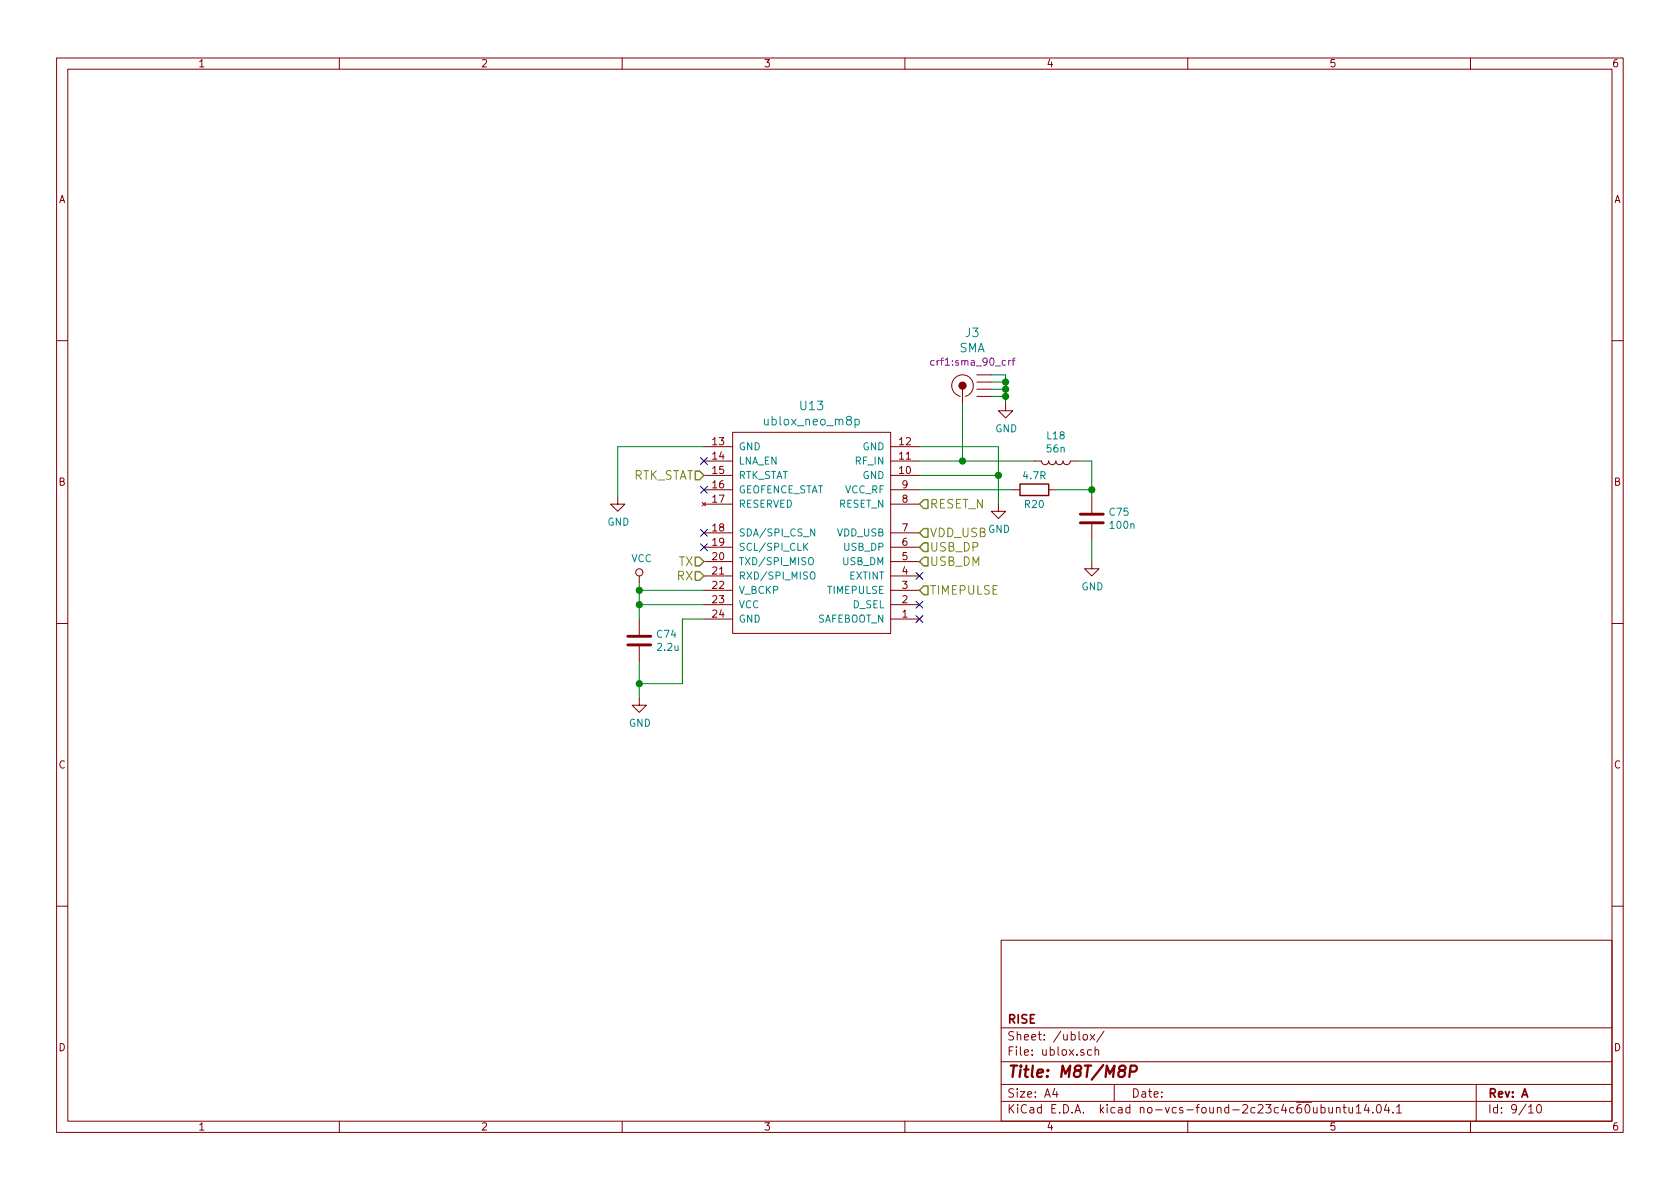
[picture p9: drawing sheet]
<svg xmlns="http://www.w3.org/2000/svg" width="297mm" height="210mm" viewBox="0 0 297 210" stroke-linecap="round" stroke-linejoin="round" font-family="sans-serif">
<g fill="none" stroke="#840000" stroke-width=".18">
<path d="M10 10.3h277v189.9h-277zM12 12.2h273v186.1h-273zM60 10.3v1.9M110 10.3v1.9M160 10.3v1.9M210 10.3v1.9M260 10.3v1.9M10 60.2h2M124.5 79h5M129.5 76.4h28v35.6h-28zM157.5 79h5.1M169.8 70.1a1.94 1.94 0 0 1-1.2-2.9 1.94 1.94 0 0 1 3.2-.2 1.94 1.94 0 0 1-1 3l-.1 .1"/>
<path d="M170.2 68.8v2.6M172.7 70.1h2.6M172.7 68.8h2.6M172.7 67.6h2.6M172.7 66.3h2.6M177.8 71.4v1.2h1.3l-1.3 1.3-1.3-1.3h1.3M285 60.2h2M109.2 87.9v1.2h1.3l-1.3 1.3-1.3-1.3h1.3M124.2 88.8l.6 .7M124.5 99.3h5M124.5 96.8h5M124.5 94.2h5"/>
<path d="M124.5 89.1h5M124.5 86.6h5M124.5 84.1h5M124.5 81.5h5M124.8 88.8l-.6 .7M157.5 99.3h5.1M157.5 96.8h5.1M157.5 94.2h5.1M157.5 89.1h5.1M157.5 86.6h5.1M157.5 84.1h5.1M157.5 81.5h5.1"/>
<path d="M176.5 89.1v1.3h1.3l-1.3 1.3-1.2-1.3h1.2M179.1 86.6h1.2M182.9 81.5h1.2a.63 .63 0 0 0 .7 .7 .63 .63 0 0 0 .6-.7 .63 .63 0 0 0 .7 .7 .63 .63 0 0 0 .6-.7 .63 .63 0 0 0 .6 .7 .63 .63 0 0 0 .7-.7 .63 .63 0 0 0 .6 .7 .63 .63 0 0 0 .6-.7h1.3M185.4 86.6h1.3M193 99.3v1.3h1.3l-1.3 1.2-1.2-1.2h1.2M193 87.9v2.8M193 92.7v2.8M10 110.3h2M113 101.8v1.3M113 109.5v2.8M113 114.3v2.8M124.5 109.5h5"/>
<path d="M124.5 106.9h5M124.5 104.4h5M124.5 101.8h5M157.5 109.5h5.1M157.5 106.9h5.1M157.5 104.4h5.1M157.5 101.8h5.1M285 110.3h2M113 123.4v1.3h1.3l-1.3 1.3-1.2-1.3h1.2M10 160.2h2M177 166.3h108v32h-108zM285 160.2h2"/>
<path d="M60 198.3v1.9M110 198.3v1.9M160 198.3v1.9M177 194.8h108M177 191.8h108M177 187.8h108M177 181.8h108M186.5 192.5l-.4 1h1M186.8 193v1M191.6 183.1l.2-.2 .4 .2v.7l-.2 .1-.4-.1zM192.8 182.9l.7 1M193 185.7l-.4-.1-.3 .3v.6l.3 .1 .4-.1"/>
<path d="M193.5 182.9l-.7 1M193.6 185.7l.2-.1 .4 .1 .1 .9M193.6 185.1v1.5M195.2 182.3l-1.3 2M197 191.8v3M210 198.3v1.9M233.6 195.9l.4-.1 .3 .3-.1 .6-.2 .1-.4-.1M233.6 195.3v1.5M234.9 195.8l.1 .9 .4 .1 .2-.1M235.6 195.8v1M236.3 196l.2-.2 .4 .1v.9M236.3 195.8v1"/>
<path d="M237.4 195.8h.6M237.6 195.3v1.3l.4 .2M238.5 195.8v.8a.37 .37 0 0 0 .6 .1M239.1 195.8v1M239.8 195.8l.4-.5v1.5M239.8 196.8h.8M241.6 195.2l-.4 1.1h.9M241.9 195.8v1M242.7 196.7v.1M243.6 195.4l.1-.1a.81 .81 0 0 1 .6 .6 .81 .81 0 0 1-.3 .8l-.1 .1a.8 .8 0 0 1-.6-.6 .8 .8 0 0 1 .3-.8zM245.1 195.2l-.3 1.1h.9M245.5 195.8v1"/>
<path d="M246.3 196.7v.1M246.9 195.8l.5-.5v1.5M246.9 196.8h.9M260 198.3v1.9M261 191.8v6.5M270.3 195.8l.4-.5v1.5M270.3 196.8h.8M271.8 195.5l.4-.2a.94 .94 0 0 1 0 1.5 .79 .79 0 0 1-.4-1.3z"/>
<circle cx="113" cy="101.2" r=".63"/>
</g>
<path d="M198.2 189.3l-.3-.2a.46 .46 0 0 1 .4-.7l.6 .1 .1 .4a.69 .69 0 0 1-.8 .4 .65 .65 0 0 0-.3 1 .65 .65 0 0 0 .8 0 .65 .65 0 0 0 .1-.9l-.2-.1M199.8 189.5h.8a.56 .56 0 0 0 .4-.5 .56 .56 0 0 0-.3-.6h-.8l-.2 2" fill="none" stroke="#840000" stroke-width=".41"/>
<path d="M151.2 74.2l.4-.1 .3 .3v.4l-.1 .3h-.6M142.3 96.6l.5 .7M142.8 96.1l-.7 .7M143 98.8l.3-.2a.47 .47 0 0 1 .5 .4l-.1 .7-.2 .2-.4-.1a1 1 0 0 1-.1-1zM144 93.5v1.3l-.7-1.3v1.3M143.3 101.3l.3-.2a.44 .44 0 0 1 .5 .5l-.1 .6-.2 .2h-.4a1 1 0 0 1-.1-1.1z" fill="none" stroke="#008484" stroke-width=".18"/>
<path d="M191 92.5h4.1M191 90.9h4.1M111 114h4.1M111 112.5h4.1" fill="none" stroke="#840000" stroke-width=".51"/>
<g fill="none" stroke="#008400" stroke-width=".18">
<path d="M124.5 79h-15.3v8.9M162.6 79h13.9v10.1M170.2 71.4v10.1M175.3 66.3h2.5v5.1M175.3 67.6h2.5M175.3 68.8h2.5M175.3 70.1h2.5M162.6 81.5h20.3M162.6 86.6h16.5M162.6 84.1h13.9M186.7 86.6h6.3M190.5 81.5h2.5v6.4"/>
<path d="M193 95.5v3.8M113 106.9h11.5M113 103.1v6.4M113 117.1v6.3M113 104.4h11.5M124.5 109.5h-3.9v11.4h-7.6"/>
</g>
<g fill="#008400" stroke="#008400" stroke-width=".25">
<circle cx="113" cy="120.9" r=".51"/>
<circle cx="113" cy="106.9" r=".51"/>
<circle cx="113" cy="104.4" r=".51"/>
<circle cx="170.2" cy="81.5" r=".51"/>
<circle cx="193" cy="86.6" r=".51"/>
<circle cx="177.8" cy="67.6" r=".51"/>
<circle cx="177.8" cy="68.8" r=".51"/>
<circle cx="177.8" cy="70.1" r=".51"/>
<circle cx="176.5" cy="84.1" r=".51"/>
</g>
<path d="M122.9 98.5h.8l.8 .8-.8 .8h-.8zM122.9 83.3h.8l.8 .8-.8 .7h-.8zM163.3 88.4h.8v1.5h-.8l-.7-.8zM163.3 93.5h.8v1.5h-.8l-.7-.8zM163.3 96h.8v1.5h-.8l-.7-.7zM163.3 98.5h.8v1.6h-.8l-.7-.8zM122.9 101.1h.8l.8 .7-.8 .8h-.8zM163.3 103.6h.8v1.6h-.8l-.7-.8z" fill="none" stroke="#848400" stroke-width=".25"/>
<g fill="none" stroke="#000084" stroke-width=".18">
<path d="M123.9 96.2l1.2 1.2M123.9 93.6l1.2 1.2M123.9 86l1.2 1.2M123.9 80.9l1.2 1.2M125.1 96.2l-1.2 1.2M125.1 93.6l-1.2 1.2M125.1 86l-1.2 1.2M125.1 80.9l-1.2 1.2M162 101.2l1.2 1.3M162 108.9l1.2 1.2M162 106.3l1.2 1.2M163.2 101.2l-1.2 1.3"/>
<path d="M163.2 108.9l-1.2 1.2M163.2 106.3l-1.2 1.2"/>
</g>
<circle cx="170.2" cy="68.2" r=".63" fill="#840000" stroke="#840000" stroke-width=".18"/>
<path d="M165.2 63.8l-.4-.1-.3 .3 .2 .5h.5M178.7 63.7l-.4 .3M178.9 63.7h.5M179.4 63.3l-.3 .2v1.1" fill="none" stroke="#840084" stroke-width=".18"/>
<path d="M180.3 85.6h5.1v2h-5.1z" fill="none" stroke="#840000" stroke-width=".25"/>
<text font-size="2.8" fill="#840000" x="178" y="190.5">Title: M8T/M8P</text>
<g font-size="2.1" fill="#008484">
<text x="170.7" y="59.6">J3</text>
<text x="169.5" y="62.3">SMA</text>
<text x="135.4" y="75.2">ublox_neo_m8p</text>
<text x="141.6" y="72.5">U13</text>
</g>
<g font-size="2.1" fill="#848400">
<text x="111.6" y="84.8">RTK_STAT</text>
<text x="164.3" y="89.9">RESET_N</text>
<text x="164.3" y="95">VDD_USB</text>
<text x="120" y="100.1">TX</text>
<text x="164.3" y="97.5">USB_DP</text>
<text x="164.3" y="100.1">USB_DM</text>
<text x="119.7" y="102.6">RX</text>
<text x="164.3" y="105.2">TIMEPULSE</text>
</g>
<g font-size="2.1" fill="#840000">
<text x="178" y="184">Sheet: /ublox/</text>
<text x="178" y="181">RISE</text>
<text x="178" y="186.7">File: ublox.sch</text>
<text x="178" y="196.9">KiCad E.D.A. kicad no-vcs-found-2c23c4c60ubuntu14.04.1</text>
<text x="178" y="194.1">Size: A4</text>
<text x="200" y="194.1">Date:</text>
<text x="263" y="194.1">Rev: A</text>
<text x="263" y="196.9">Id: 9/10</text>
</g>
<g font-size="1.8" fill="#840000">
<text x="35" y="11.9">1</text>
<text x="85" y="11.9">2</text>
<text x="135" y="11.9">3</text>
<text x="185" y="11.9">4</text>
<text x="235" y="11.9">5</text>
<text x="285" y="11.9">6</text>
<text x="10.4" y="35.9">A</text>
<text x="285.4" y="35.9">A</text>
<text x="126" y="78.7">13</text>
<text x="126" y="81.3">14</text>
<text x="126" y="83.8">15</text>
<text x="159.1" y="83.8">10</text>
<text x="159.1" y="81.3">11</text>
<text x="159.1" y="78.7">12</text>
<text x="10.4" y="85.9">B</text>
<text x="126" y="86.4">16</text>
<text x="126" y="88.9">17</text>
<text x="159.5" y="88.9">8</text>
<text x="159.5" y="86.4">9</text>
<text x="285.4" y="85.9">B</text>
<text x="126" y="94">18</text>
<text x="159.5" y="94">7</text>
<text x="126" y="99.1">20</text>
<text x="126" y="101.6">21</text>
<text x="126" y="96.5">19</text>
<text x="159.5" y="101.6">4</text>
<text x="159.5" y="99.1">5</text>
<text x="159.5" y="96.5">6</text>
<text x="126" y="104.1">22</text>
<text x="126" y="106.7">23</text>
<text x="159.5" y="106.7">2</text>
<text x="159.5" y="104.1">3</text>
<text x="126" y="109.2">24</text>
<text x="159.5" y="109.2">1</text>
<text x="10.4" y="135.9">C</text>
<text x="285.4" y="135.9">C</text>
<text x="10.4" y="185.9">D</text>
<text x="285.4" y="185.9">D</text>
<text x="35" y="199.9">1</text>
<text x="85" y="199.9">2</text>
<text x="135" y="199.9">3</text>
<text x="185" y="199.9">4</text>
<text x="235" y="199.9">5</text>
<text x="285" y="199.9">6</text>
</g>
<text font-size="1.8" fill="#840084" x="165.2" y="64.7">crf1:sma_90_crf</text>
<g font-size="1.8" fill="#008484">
<text x="176" y="76.4">GND</text>
<text x="185.2" y="77.7">L18</text>
<text x="130.6" y="79.6">GND</text>
<text x="130.6" y="82.2">LNA_EN</text>
<text x="151.4" y="82.2">RF_IN</text>
<text x="152.5" y="79.6">GND</text>
<text x="185.2" y="80">56n</text>
<text x="130.6" y="84.7">RTK_STAT</text>
<text x="130.6" y="87.2">GEOFENCE_STAT</text>
<text x="130.6" y="89.8">RESERVED</text>
<text x="148.3" y="89.8">RESET_N</text>
<text x="149.4" y="87.2">VCC_RF</text>
<text x="152.5" y="84.7">GND</text>
<text x="181" y="84.8">4.7R</text>
<text x="181.3" y="89.8">R20</text>
<text x="107.4" y="93">GND</text>
<text x="130.6" y="94.9">SDA/SPI_CS_N</text>
<text x="148" y="94.9">VDD_USB</text>
<text x="174.7" y="94.2">GND</text>
<text x="196.2" y="91.2">C75</text>
<text x="196.4" y="93.5">100n</text>
<text x="111.6" y="99.4">VCC</text>
<text x="130.6" y="99.9">TXD/SPI_MISO</text>
<text x="130.6" y="97.4">SCL/SPI_CLK</text>
<text x="149" y="99.9">USB_DM</text>
<text x="149.3" y="97.4">USB_DP</text>
<text x="130.6" y="102.5">RXD/SPI_MISO</text>
<text x="130.6" y="105">V_BCKP</text>
<text x="130.6" y="107.6">VCC</text>
<text x="146.3" y="105">TIMEPULSE</text>
<text x="150.2" y="102.5">EXTINT</text>
<text x="150.8" y="107.6">D_SEL</text>
<text x="191.2" y="104.4">GND</text>
<text x="116.2" y="112.8">C74</text>
<text x="130.6" y="110.1">GND</text>
<text x="144.4" y="110.1">SAFEBOOT_N</text>
<text x="116.4" y="115.1">2.2u</text>
<text x="111.2" y="128.5">GND</text>
</g>
</svg>
